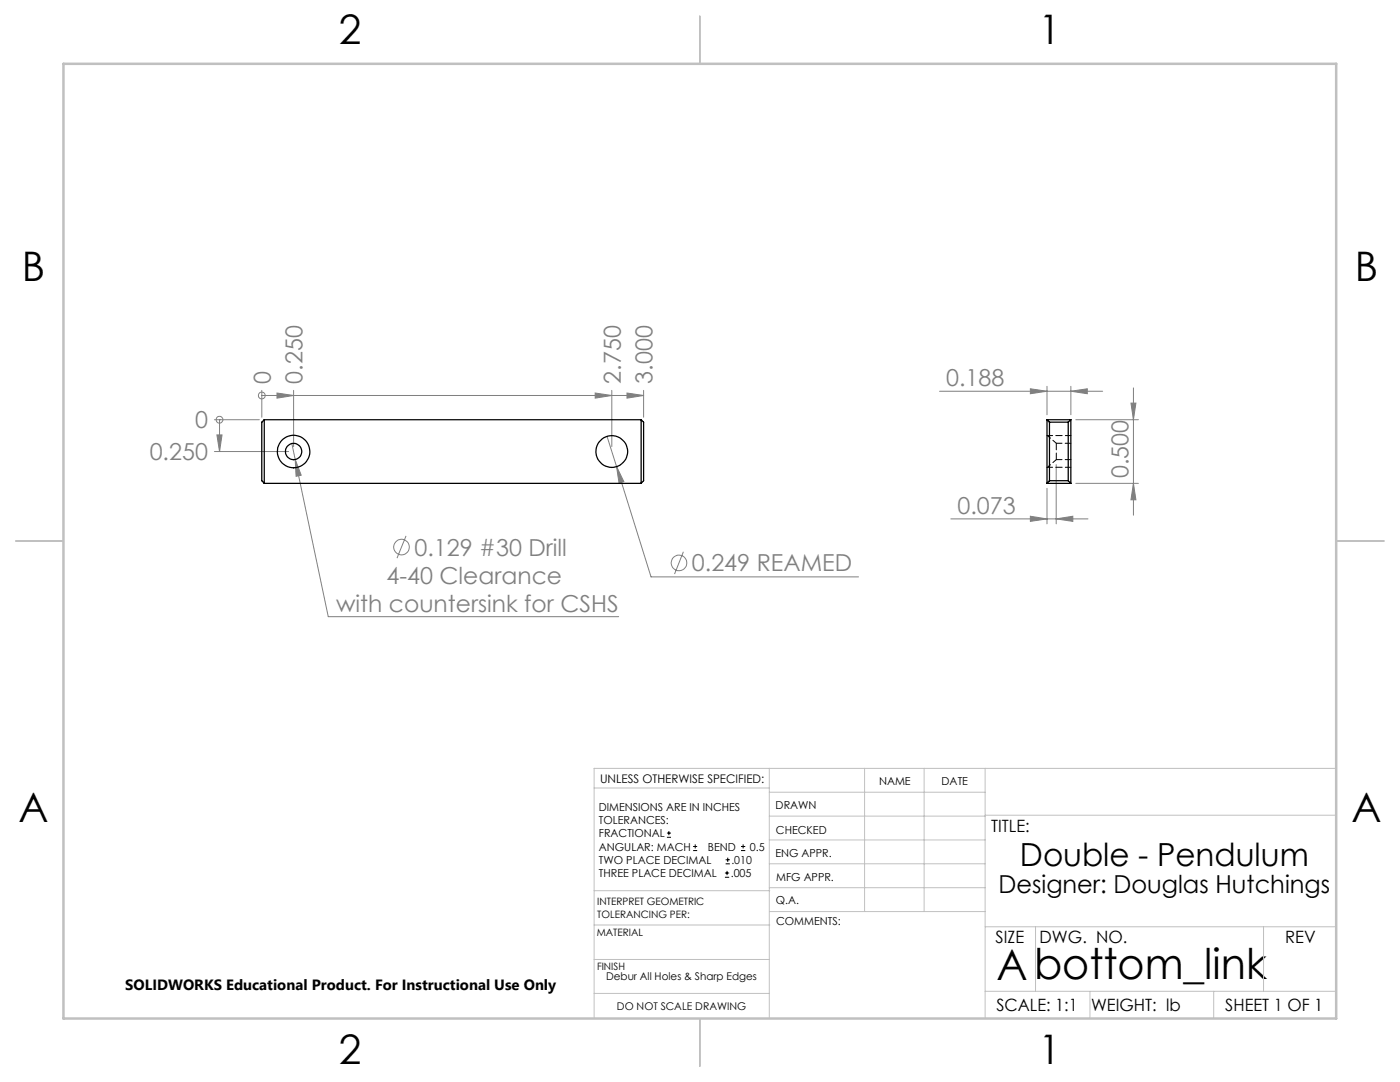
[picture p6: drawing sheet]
<svg xmlns="http://www.w3.org/2000/svg" width="279mm" height="216mm" viewBox="0 0 279 216" stroke-linecap="round" stroke-linejoin="round" font-family="sans-serif">
<g fill="none" stroke="#808080" stroke-width=".2">
<path d="M52.2 78.9h.1M52.2 77.9v5.4M52.2 78.9h76.2M55.3 78.4l3.3 .5-3.3 .5zM58.6 77.9v11.2M118.8 78.4l3.3 .5-3.3 .5zM122.1 77.9v11.2M125.1 78.4l3.3 .5-3.3 .5zM128.4 77.9v5.4M187.5 78.1h32.6M205.6 77.6l3.4 .5-3.4 .5zM209 77.1v5.7"/>
<path d="M213.7 78.1l3.3-.5v1zM213.7 77.1v5.7M226.2 77.4v25.4M42.8 83.7h9M42.8 90.1h14.8M43.3 86.8h1l-.5 3.3zM43.8 83.7h.1M43.8 83.7v6.4M58.2 88.5l7.3 34.5h58M58.9 91.7l1.2 3.1-1 .2zM121.1 87.1l1.9 6M123 93.1l1.5 3-1 .3z"/>
<path d="M123 93.1l6.9 22h41.4M209 97.4v7.1M210.8 92.7v11.8M214.7 83.7h12.5M214.7 96.4h12.5M225.7 80.4h1l-.5 3.3zM226.2 96.4l.5 3.3h-1zM81 106.9l-1.8 4.5M136.4 110.1l-1.8 4.4M189.8 103.5h27.3M205.6 103l3.4 .5-3.4 .5zM210.8 103.5l3.3-.5v1z"/>
<circle cx="52.2" cy="78.9" r=".69"/>
<circle cx="43.8" cy="83.7" r=".69"/>
<circle cx="80.1" cy="109.2" r="1.56"/>
<circle cx="135.5" cy="112.3" r="1.55"/>
</g>
<g fill="none" stroke="#000" stroke-width=".2">
<path d="M133.1 167.1h.8M133.1 166.2h.8M133.5 165.8v.9M138.3 169.7h.8M138.3 168.9h.8M138.7 168.5v.8M144.7 175h.8M144.7 174.2h.8M144.8 172.4h.9M144.8 171.6h.9M145.1 173.8v.8M145.2 171.1v.9"/>
<path d="M147.9 169.7h.8M147.9 168.9h.8M148.3 168.5v.8"/>
</g>
<g fill="none" stroke="#c0c0c0" stroke-width=".2">
<path d="M118.6 157.2h34.9M153.5 153.3v49.9M153.5 158.1h43.1M172.5 153.3v28.6M184.4 153.3v28.6M196.6 153.3v49.9M266.7 153.3h-148.1v49.9M118.6 177.7h35M153.5 167.6h43.1M153.5 162.8h43.1M153.5 172.4h43.1M153.5 177.1h43.1"/>
<path d="M196.6 162.7h70.1M118.6 198.2h34.9M118.6 191.5h34.9M118.6 184.6h35M153.6 181.9h43M196.6 197.8h70.1M196.6 184.9h70.1M206.7 184.9v12.9M217.5 197.8v5.4M242.2 197.8v5.4M252.2 184.9v12.9"/>
</g>
<path d="M139.7 3.2v9.5M3.1 107.9h9.6M266.7 107.9h9.5M139.7 203.2v9.6" fill="none" stroke="#c0c0c0" stroke-width=".25"/>
<path d="M12.7 12.7h254v190.5h-254z" fill="none" stroke="#c0c0c0" stroke-width=".5"/>
<g fill="#808080">
<path d="M43.3 86.8h1l-.5 3.3z"/>
<path d="M55.3 78.4l3.3 .5-3.3 .5zM118.8 78.4l3.3 .5-3.3 .5zM125.1 78.4l3.3 .5-3.3 .5z"/>
<path d="M213.7 78.1l3.3-.5v1zM205.6 77.6l3.4 .5-3.4 .5z"/>
<path d="M58.9 91.7l.2 3.3 1-.2zM123 93.1l.5 3.3 1-.3zM205.6 103l3.4 .5-3.4 .5zM210.8 103.5l3.3-.5v1z"/>
<path d="M225.7 80.4h1l-.5 3.3zM226.2 96.4l.5 3.3h-1z"/>
</g>
<g fill="none" stroke="#000" stroke-width=".25">
<path d="M52.7 83.7v12.7M52.7 83.7h75.3M52.7 96.4h75.3M52.7 83.7l-.5 .5v11.7l.5 .5M128 83.7v12.7M128 83.7l.4 .5v11.7l-.4 .5M209 83.7h4.7M209 96.4h4.7M209 83.7l.4 .5M209 83.7v12.7M209.4 95.9h3.8M209.4 95.9l-.4 .5"/>
<path d="M209.4 84.2h3.8M209.4 84.2v11.7M213.2 95.9l.5 .5M213.2 84.2v11.7M213.7 83.7l-.5 .5M213.7 83.7v12.7"/>
<circle cx="58.6" cy="90.1" r="1.63"/>
<circle cx="58.6" cy="90.1" r="3.2"/>
<circle cx="122.1" cy="90.1" r="3.2"/>
</g>
<path d="M210.8 91.7v-3.3" fill="none" stroke="#000" stroke-width=".2" stroke-dasharray="1.3 .6"/>
<path d="M209 93.2h4.7M213.7 86.9h-4.7" fill="none" stroke="#000" stroke-width=".2" stroke-dasharray="1.3 .6" stroke-dashoffset=".2"/>
<path d="M209 93.3l1.8-1.6M210.8 88.4l-1.8-1.6" fill="none" stroke="#000" stroke-width=".2" stroke-dasharray="1.3 .6" stroke-dashoffset=".4"/>
<path d="M210.8 91.7h2.9M213.7 88.4h-2.9" fill="none" stroke="#000" stroke-width=".2" stroke-dasharray="1.3 .6" stroke-dashoffset=".1"/>
<text font-size="8.5" x="198.9" y="195.5">Abottom_link</text>
<g font-size="8.1">
<text x="67.6" y="8.9">2</text>
<text x="207.3" y="8.9">1</text>
<text x="4.4" y="56.2">B</text>
<text x="270.4" y="56.2">B</text>
<text x="3.7" y="164.1">A</text>
<text x="269.7" y="164.1">A</text>
<text x="67.6" y="212.4">2</text>
<text x="207.3" y="212.4">1</text>
</g>
<text font-size="6.3" x="203.6" y="172.9">Double - Pendulum</text>
<text font-size="4.9" x="199.3" y="178.1">Designer: Douglas Hutchings</text>
<g font-size="4.7" fill="#808080">
<text x="54" y="76.6" transform="rotate(-90 54 76.6)">0</text>
<text x="60.4" y="76.6" transform="rotate(-90 60.4 76.6)">0.250</text>
<text x="123.9" y="76.6" transform="rotate(-90 123.9 76.6)">2.750</text>
<text x="130.2" y="76.6" transform="rotate(-90 130.2 76.6)">3.000</text>
<text x="188.8" y="77">0.188</text>
<text x="38.9" y="85.5">0</text>
<text x="29.9" y="91.8">0.250</text>
<text x="225.2" y="95.4" transform="rotate(-90 225.2 95.4)">0.500</text>
<text x="191.1" y="102.5">0.073</text>
<text x="82.7" y="110.9">0.129 #30 Drill</text>
<text x="77.1" y="116.5">4-40 Clearance</text>
<text x="138.1" y="114">0.249 REAMED</text>
<text x="67.1" y="122">with countersink for CSHS</text>
</g>
<g font-size="3.4">
<text x="197.8" y="166">TITLE:</text>
<text x="198.7" y="188.1">SIZE</text>
<text x="207.5" y="188.1">DWG. NO.</text>
<text x="256.5" y="188.2">REV</text>
<text x="198.8" y="201.7">SCALE: 1:1</text>
<text x="217.7" y="201.8">WEIGHT: lb</text>
<text x="244.5" y="201.7">SHEET 1 OF 1</text>
</g>
<text font-size="3" x="25" y="197.6">SOLIDWORKS Educational Product. For Instructional Use Only</text>
<text font-size="2.4" x="119.8" y="156.2">UNLESS OTHERWISE SPECIFIED:</text>
<g font-size="2.2">
<text x="119.5" y="161.8">DIMENSIONS ARE IN INCHES</text>
<text x="154.8" y="161.4">DRAWN</text>
<text x="175.4" y="156.6">NAME</text>
<text x="187.9" y="156.7">DATE</text>
<text x="119.5" y="164.4">TOLERANCES:</text>
<text x="119.5" y="167.1">FRACTIONAL</text>
<text x="154.9" y="166.3">CHECKED</text>
<text x="119.5" y="172.4">TWO PLACE DECIMAL</text>
<text x="119.5" y="169.7">ANGULAR: MACH</text>
<text x="141.3" y="169.7">BEND</text>
<text x="146" y="172.4">.010</text>
<text x="149.6" y="169.7">0.5</text>
<text x="154.8" y="171">ENG APPR.</text>
<text x="119.5" y="175">THREE PLACE DECIMAL</text>
<text x="145.8" y="175">.005</text>
<text x="154.9" y="175.7">MFG APPR.</text>
<text x="154.9" y="180.4">Q.A.</text>
<text x="154.9" y="184.6">COMMENTS:</text>
</g>
<g font-size="2.1">
<text x="121" y="195.6">Debur All Holes &amp; Sharp Edges</text>
<text x="123.1" y="201.6">DO NOT SCALE DRAWING</text>
</g>
<g font-size="2">
<text x="119.2" y="180.6">INTERPRET GEOMETRIC</text>
<text x="119.2" y="183.1">TOLERANCING PER:</text>
<text x="119.1" y="186.7">MATERIAL</text>
<text x="119.1" y="193.5">FINISH</text>
</g>
</svg>
